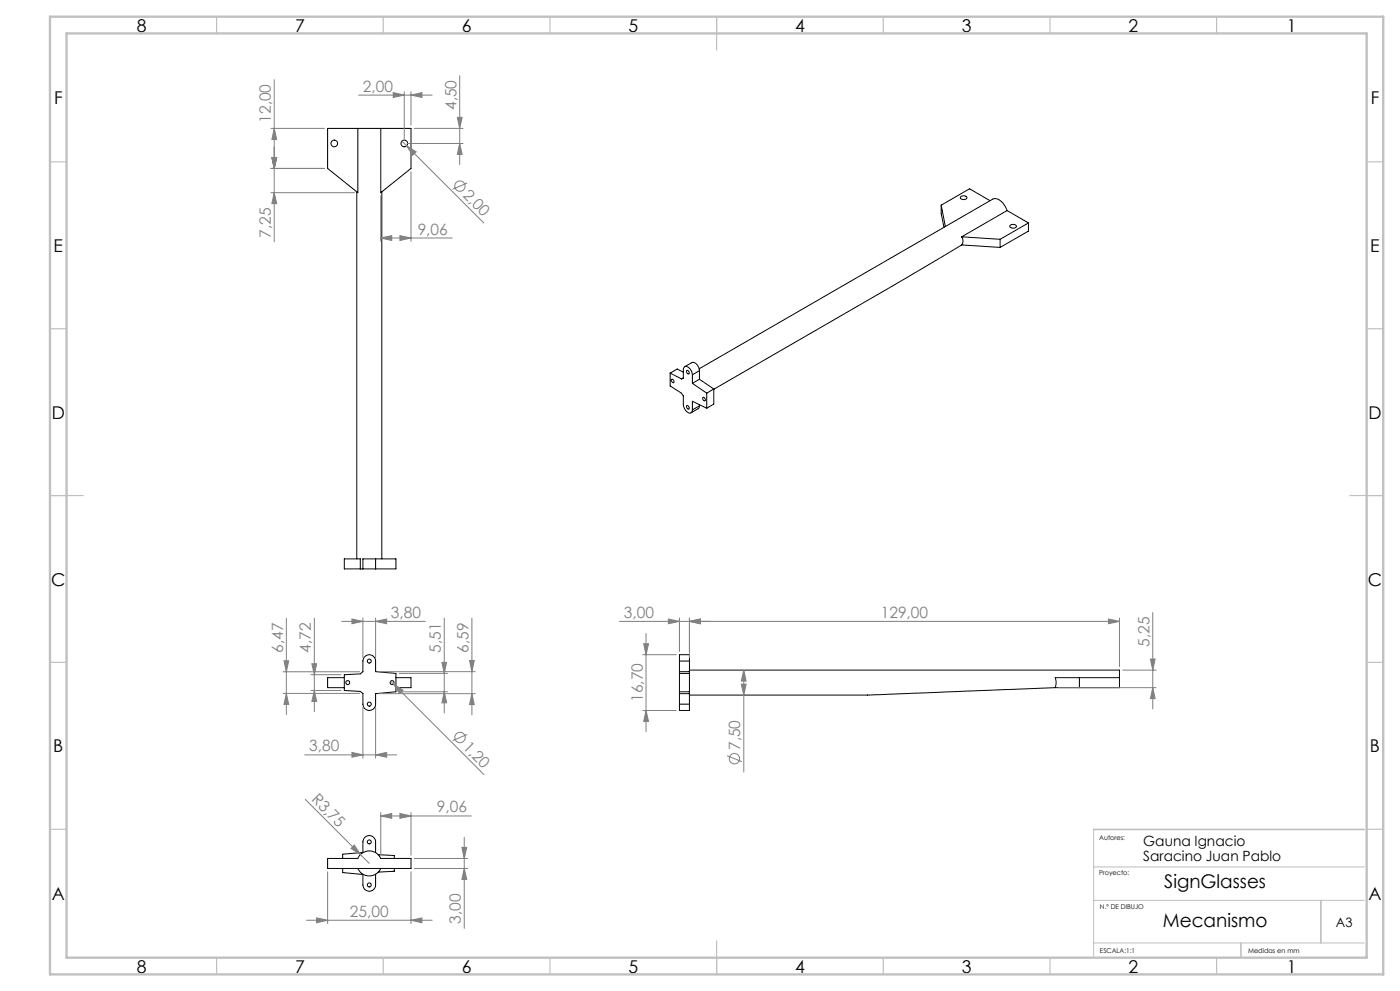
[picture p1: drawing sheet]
<svg xmlns="http://www.w3.org/2000/svg" width="420mm" height="297mm" viewBox="0 0 420 297" stroke-linecap="round" stroke-linejoin="round" font-family="sans-serif">
<g fill="none" stroke="#000" stroke-width=".3">
<path d="M98.3 38.5h9.1v19.2l-9.1-7.2zM107.4 38.5h6.8M114.2 38.5h9.1v12l-9.1 7.2zM107 57.5v110M114.5 57.5v110M288.3 58.9a1.08 1.08 0 0 1 1.8 .5 1.12 1.12 0 0 1-2-.3zM282.4 61.5l1.2 6.4M282.4 61.5v2.5l.8 4.1M288.5 71a2.05 2.05 0 0 1 0 2.4M288.5 73.4l-21 12.4-53.4 30.9M288.5 71l11.5 .7M288.5 73.4l11.5 .8"/>
<path d="M297 60.1l-6.1-3.5-8.5 4.9M300 71.7v2.5M302.1 63.1a4.4 4.4 0 0 0-4-3.6l-88.3 51M302.1 63.1l-13.6 7.9M302.1 63.1l6.4 3.7M303.1 67.5a1.08 1.08 0 0 1 1.8 .5 1.12 1.12 0 0 1-1.9-.3zM308.5 66.8l-8.5 4.9M308.5 66.8v2.4l-8.5 5M201 111.8v3.9l3.5 2.2 .5 .8v2.6a2.64 2.64 0 0 0 2 2.5 .83 .83 0 0 0 .7-1M201 111.8l3.5 1.8M201.4 113.8a.56 .56 0 0 1 .7 .2 .56 .56 0 0 1-.1 .7l-.5-.4zM205 113.2l-.5 .4"/>
<path d="M205 111.5l-1.8-.9-2.2 1.2M205.4 109.9l2.1-1.2a2.14 2.14 0 0 1 2.3 2.4M206 111.1a.56 .56 0 0 1 .6 .3 .56 .56 0 0 1-.1 .7l-.4-.4zM207.7 112.3a2.35 2.35 0 0 0-2.3-2.4l-.4 .9v2.6l-.5 .2M207.7 112.3v2.6M207.7 114.9l4.3 2.9M209.8 113.7l-2.1 1.2M209.8 113.7l4.3 2.9M209.8 111.1l-2.1 1.2M209.8 111.1v2.6M210.9 119.1a.61 .61 0 0 1 .6 .4 .61 .61 0 0 1-.2 .7l-.4-.4zM212 117.8v4.5"/>
<path d="M214.1 116.6l-2.1 1.2M214.1 116.6v4.5l-2.1 1.2M206 121.7a.56 .56 0 0 1 .6 .2 .56 .56 0 0 1-.1 .7l-.4-.4zM209.8 121.6l-.4 .9-2.1 1.2M209.8 121.3v.3M209.8 121.6l-2.1 1.2M212 122.3l-4.3-2v2.5M103.3 167.5h4.8v3h-4.8zM108.1 170.5h.8M108.9 170.5h3.8M112.7 167.5h-3.8v3M112.7 167.5h6.1v3h-6.1"/>
<path d="M112.7 167.5v3M203.8 198.1v-1.9h3v1.9M203.8 198.1v12.9M203.8 198.1h3M206.8 198.1v12.9M103.3 202.2l4.8-.2 .8-.7v-3.2a1.91 1.91 0 0 1 1.9-1.9 1.91 1.91 0 0 1 1.9 1.9v3.2l6.1 .5v5.5l-6.1 .6v3.1a1.91 1.91 0 0 1-1.9 1.9 1.91 1.91 0 0 1-1.9-1.9v-3.2l-.7-.5-4.9-.4zM103.3 203.1h-5v3h5M118.8 203.1h4.5v3h-4.5M203.8 211v1.9h3v-1.9M203.8 201.3h3M203.8 201.8h3M203.8 207.3h3"/>
<path d="M203.8 207.9h3M203.8 211h3M206.8 200.8h129v2.3M316.6 206.1l-55.8 2.2h-54M323.8 203.1v3M335.8 203.1h-19.2l.2 1.2-.2 1.8M335.8 203.1v3h-19.2M98.3 257.3h9.1a3.7 3.7 0 0 1 3.4-2.3 3.7 3.7 0 0 1 3.4 2.3h9.1v3h-25zM112.7 255.5v-3.2a1.9 1.9 0 0 0-1.9-1.9 1.9 1.9 0 0 0-1.9 1.9v3.2l-6.1 .5v1.3M113.5 256.1l4.8 .3v.9M102.8 260.3v1.2l6.1 .6v3.1a1.9 1.9 0 0 0 1.9 1.9 1.9 1.9 0 0 0 1.9-1.9v-3.2M107.4 260.3l1.3 1.6 1.6 .6h1.1l1.2-.4 1-.8 .6-1"/>
<path d="M118.3 260.3v.8l-4.8 .3"/>
<circle cx="100.3" cy="43" r="1"/>
<circle cx="121.3" cy="43" r="1"/>
<circle cx="110.8" cy="198.1" r=".6"/>
<circle cx="104.3" cy="204.6" r=".6"/>
<circle cx="110.8" cy="211" r=".6"/>
<circle cx="117.6" cy="204.6" r=".6"/>
<circle cx="110.8" cy="252.3" r=".59"/>
<circle cx="110.8" cy="265.2" r=".6"/>
</g>
<g fill="none" stroke="#808080" stroke-width=".3">
<path d="M81.3 38.5h16M82.3 38.5l.7 3.3h-1.4zM82.3 23.9v48.6M107.6 28.5h22M118 27.8l3.3 .7-3.3 .7zM121.3 27.5v14.5M123.3 28.5l3.3-.7v1.4zM123.3 27.5v10M124.3 38.5h14.6M137.2 35.2h1.4l-.7 3.3zM137.9 22.7v26.7M81.3 50.5h16"/>
<path d="M81.3 57.7h25.1M81.6 47.2h1.4l-.7 3.3zM82.3 57.7l.7 3.3h-1.4zM114.2 58.7v13.6M120.6 42.3l24.6 24.5M122 43.7l2.8 1.8-1 1zM122.3 43h16.6M123.3 51.5v20.8M137.9 43l.7 3.3h-1.4zM140.2 54.8l-4.4 1.9M114.2 71.3l3.3-.7v1.5zM114.2 71.3h21.4"/>
<path d="M120 70.6l3.3 .7-3.3 .8zM85.2 198h1.4l-.7 3.3zM85.9 185.3v28.9M93.6 198.9h1.4l-.7 3.3zM94.3 185.3v28M102.5 186.2h25.1M105.6 185.5l3.3 .7-3.3 .7zM108.9 185.2v11.9M112.7 186.2l3.3-.7v1.4zM112.7 185.2v11.9M132.6 198.5h1.4l-.7 3.3zM133.3 185.3v28.4"/>
<path d="M140.9 198h1.4l-.7 3.3zM141.6 185.3v28.9M185.8 186.2h150M192.8 196.2h10M193.1 192.9h1.5l-.8 3.3zM193.8 189.9v29.4M200.5 185.5l3.3 .7-3.3 .7zM203.8 185.2v10M206.8 186.2l3.3-.7v1.4zM206.8 185.2v11.9M332.5 185.5l3.3 .7-3.3 .7zM335.8 185.2v14.6"/>
<path d="M345.1 197.5h1.4l-.7 3.3zM345.8 183.6v28.8M84.9 207.8h23M84.9 201.3h23M85.9 207.8l.7 3.3h-1.4zM93.3 206.9h9M93.3 202.2h9M94.3 206.9l.7 3.4h-1.4zM108.9 212v15.2M112.7 212v15.2M113.7 201.3h28.9M113.7 207.9h28.9"/>
<path d="M117.2 204.1l28 28M118 205l2.9 1.8-1 1.1zM119.8 201.8h14.5M119.8 207.3h14.5M133.3 207.3l.7 3.3h-1.4zM141.6 207.9l.7 3.3h-1.4zM192.8 212.9h10M193.8 212.9l.8 3.3h-1.5zM222.4 205h1.4l-.7 3.3zM223.1 200.8l.7 3.3h-1.4zM223.1 200.8v30.6M317.6 206.1h29.2"/>
<path d="M336.8 200.8h10M345.8 206.1l.7 3.3h-1.4zM91.4 226.2h27.6M91.6 239.6l19.2 19.2M105.6 225.5l3.3 .7-3.3 .7zM112.7 226.2l3.3-.7v1.4zM140.2 220.1l-4.4 1.9M218.1 226.5l4.5 1.8M106.3 253.3l1.8 2.8-2.8-1.8zM114.2 244.5l3.3-.7v1.4zM114.2 243.5v12.8M114.2 244.5h27.2"/>
<path d="M120 243.8l3.3 .7-3.3 .7zM123.3 243.5v12.8M124.3 257.3h16M138.6 254h1.4l-.7 3.3zM139.3 250.9v27.3M91.9 275.8h37.7M95 275.1l3.3 .7-3.3 .7zM98.3 261.3v15.5M123.3 275.8l3.3-.7v1.4zM123.3 261.3v15.5M124.3 260.3h16M139.3 260.3l.7 3.3h-1.4z"/>
<circle cx="138" cy="55.8" r="1.55"/>
<circle cx="138" cy="221" r="1.57"/>
<circle cx="220.3" cy="227.4" r="1.55"/>
</g>
<path d="M328.1 259.8h81.2M328.1 248.6v38.2M328.1 269.8h81.2M328.1 282.6h81.2" fill="none" stroke="#c0c0c0" stroke-width=".3"/>
<g fill="none" stroke="#c0c0c0" stroke-width=".35">
<path d="M65 5v5M115 5v5M165 5v5M215 5v10M265 5v5M315 5v5M365 5v5M15 48.5h5M410 48.5h5M15 98.5h5M410 98.5h5M15 148.5h10"/>
<path d="M405 148.5h10M15 198.5h5M410 198.5h5M15 248.5h5M410 248.5h5M65 287v5M115 287v5M165 287v5M215 282v10M265 287v5M315 287v5M365 287v5"/>
</g>
<path d="M328.1 248.6h81.2M396.3 269.8v12.8M372.3 282.6v4.2" fill="none" stroke="#c0c0c0" stroke-width=".5"/>
<path d="M15 5h400v287h-400zM20 10h390v277h-390z" fill="none" stroke="#c0c0c0" stroke-width=".7"/>
<g fill="#808080">
<path d="M106.3 253.3l1.8 2.8-2.8-1.8z"/>
<path d="M112.7 226.2l3.3-.7v1.4zM105.6 225.5l3.3 .7-3.3 .7zM112.7 186.2l3.3-.7v1.4zM105.6 185.5l3.3 .7-3.3 .7zM332.5 185.5l3.3 .7-3.3 .7zM206.8 186.2l3.3-.7v1.4zM120 70.6l3.3 .7-3.3 .8zM114.2 71.3l3.3-.7v1.5z"/>
<path d="M118 27.8l3.3 .7-3.3 .7zM123.3 28.5l3.3-.7v1.4zM95 275.1l3.3 .7-3.3 .7zM123.3 275.8l3.3-.7v1.4zM114.2 244.5l3.3-.7v1.4zM120 243.8l3.3 .7-3.3 .7z"/>
<path d="M206.8 186.2l3.3-.7v1.4zM200.5 185.5l3.3 .7-3.3 .7z"/>
<path d="M94.3 206.9l.7 3.4h-1.4zM93.6 198.9h1.4l-.7 3.3zM85.9 207.8l.7 3.3h-1.4zM85.2 198h1.4l-.7 3.3zM222.4 205h1.4l-.7 3.3zM223.1 200.8l.7 3.3h-1.4zM345.8 206.1l.7 3.3h-1.4zM345.1 197.5h1.4l-.7 3.3zM137.9 43l.7 3.3h-1.4zM137.2 35.2h1.4l-.7 3.3z"/>
<path d="M132.6 198.5h1.4l-.7 3.3zM133.3 207.3l.7 3.3h-1.4zM140.9 198h1.4l-.7 3.3zM141.6 207.9l.7 3.3h-1.4zM82.3 38.5l.7 3.3h-1.4zM81.6 47.2h1.4l-.7 3.3zM81.6 47.2h1.4l-.7 3.3zM82.3 57.7l.7 3.3h-1.4zM138.6 254h1.4l-.7 3.3zM139.3 260.3l.7 3.3h-1.4z"/>
<path d="M193.1 192.9h1.5l-.8 3.3zM193.8 212.9l.8 3.3h-1.5z"/>
<path d="M118 205l1.9 2.9 1-1.1zM122 43.7l1.8 2.8 1-1z"/>
</g>
<g font-size="5.6">
<text x="349.3" y="266.2">SignGlasses</text>
<text x="348.8" y="277.8">Mecanismo</text>
</g>
<g font-size="5.3">
<text x="41" y="9.5">8</text>
<text x="88.5" y="9.5">7</text>
<text x="138.5" y="9.5">6</text>
<text x="188.5" y="9.5">5</text>
<text x="238.5" y="9.5">4</text>
<text x="288.5" y="9.5">3</text>
<text x="338.5" y="9.5">2</text>
<text x="386" y="9.5">1</text>
<text x="16.2" y="31.3">F</text>
<text x="411.2" y="31.3">F</text>
<text x="16.1" y="75.5">E</text>
<text x="411.1" y="75.5">E</text>
<text x="15.5" y="125.5">D</text>
<text x="410.5" y="125.5">D</text>
<text x="15.4" y="175.5">C</text>
<text x="410.4" y="175.5">C</text>
<text x="16" y="225.5">B</text>
<text x="411" y="225.5">B</text>
<text x="15.5" y="269.8">A</text>
<text x="410.5" y="269.8">A</text>
<text x="41" y="291.5">8</text>
<text x="88.5" y="291.5">7</text>
<text x="138.5" y="291.5">6</text>
<text x="188.5" y="291.5">5</text>
<text x="238.5" y="291.5">4</text>
<text x="288.5" y="291.5">3</text>
<text x="338.5" y="291.5">2</text>
<text x="386" y="291.5">1</text>
</g>
<g font-size="4.7" fill="#808080">
<text x="108.9" y="27.5">2,00</text>
<text x="136.9" y="33" transform="rotate(-90 136.9 33)">4,50</text>
<text x="81.3" y="36.8" transform="rotate(-90 81.3 36.8)">12,00</text>
<text x="138.6" y="58.8" transform="rotate(45 138.6 58.8)">2,00</text>
<text x="81.3" y="71.2" transform="rotate(-90 81.3 71.2)">7,25</text>
<text x="125.3" y="70.3">9,06</text>
<text x="117.3" y="185.2">3,80</text>
<text x="187.2" y="185.2">3,00</text>
<text x="264.2" y="185.2">129,00</text>
<text x="84.9" y="195.6" transform="rotate(-90 84.9 195.6)">6,47</text>
<text x="93.3" y="195.6" transform="rotate(-90 93.3 195.6)">4,72</text>
<text x="132.3" y="195.6" transform="rotate(-90 132.3 195.6)">5,51</text>
<text x="140.6" y="195.6" transform="rotate(-90 140.6 195.6)">6,59</text>
<text x="344.8" y="193.9" transform="rotate(-90 344.8 193.9)">5,25</text>
<text x="192.8" y="210.4" transform="rotate(-90 192.8 210.4)">16,70</text>
<text x="92.7" y="225.2">3,80</text>
<text x="138.6" y="224" transform="rotate(45 138.6 224)">1,20</text>
<text x="222.1" y="224.8" transform="rotate(-90 222.1 224.8)">7,50</text>
<text x="93.2" y="239.8" transform="rotate(45 93.2 239.8)">R3,75</text>
<text x="131.1" y="243.5">9,06</text>
<text x="105" y="274.8">25,00</text>
<text x="138.3" y="276.9" transform="rotate(-90 138.3 276.9)">3,00</text>
</g>
<g font-size="4.2">
<text x="343" y="253.7">Gauna Ignacio</text>
<text x="343" y="257.9">Saracino Juan Pablo</text>
</g>
<text font-size="3.9" x="400.8" y="277.8">A3</text>
<g font-size="2">
<text x="329.8" y="251.8">Autores:</text>
<text x="329.7" y="262.3">Proyecto:</text>
<text x="330" y="272.4">N.º DE DIBUJO</text>
<text x="330" y="285.5">ESCALA:1:1</text>
<text x="374.4" y="285.5">Medidas en mm</text>
</g>
</svg>
